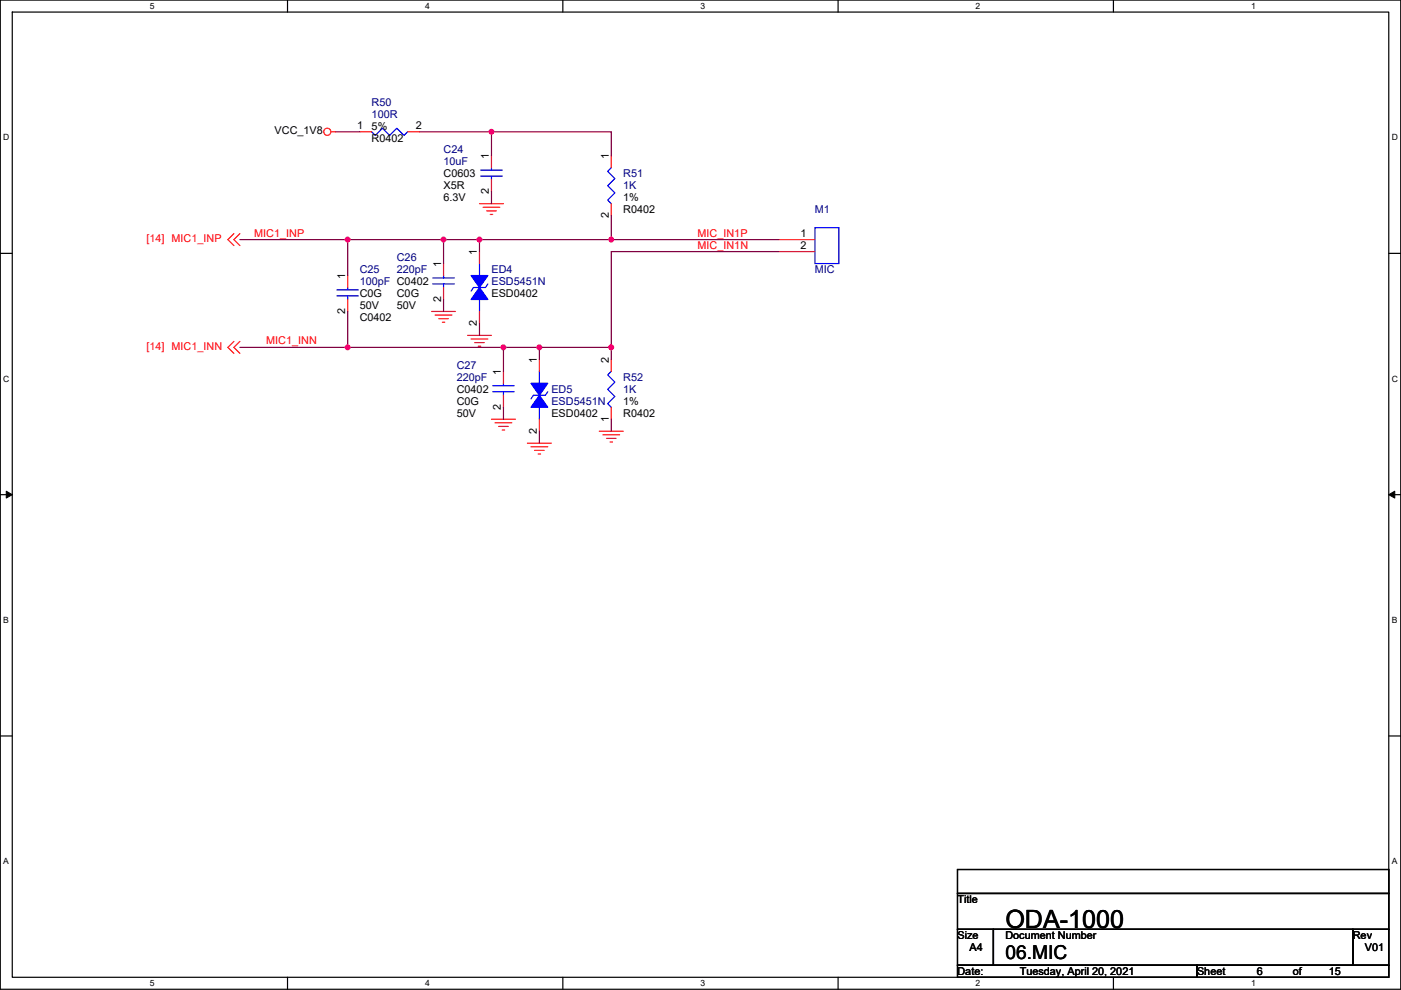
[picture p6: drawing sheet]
<svg xmlns="http://www.w3.org/2000/svg" width="297mm" height="210mm" viewBox="0 0 297 210" stroke-linecap="round" stroke-linejoin="round" font-family="sans-serif">
<path d="M.1 0h296.9v209.8h-296.9zM2.6 2.6h291.8v204.7h-291.8z" fill="none" stroke="#000" stroke-width=".25"/>
<g fill="#fff">
<path d="M31.8 .3h1v2h-1z"/>
<path d="M31.8 207.5h1v2.1h-1z"/>
</g>
<path d="M61 0v2.6M61 207.3v2.5" fill="none" stroke="#000" stroke-width=".25"/>
<g fill="#fff">
<path d="M90.1 .3h1v2h-1z"/>
<path d="M90.1 207.5h1v2.1h-1z"/>
</g>
<path d="M119.3 0v2.6M119.3 207.3v2.5" fill="none" stroke="#000" stroke-width=".25"/>
<g fill="#fff">
<path d="M148.5 .3h1v2h-1z"/>
<path d="M148.5 207.5h1v2.1h-1z"/>
</g>
<path d="M177.7 0v2.6M177.7 207.3v2.5" fill="none" stroke="#000" stroke-width=".25"/>
<g fill="#fff">
<path d="M206.9 .3h1v2h-1z"/>
<path d="M206.9 207.5h1v2.1h-1z"/>
</g>
<path d="M236.1 0v2.6M236.1 207.3v2.5" fill="none" stroke="#000" stroke-width=".25"/>
<g fill="#fff">
<path d="M265.2 .3h1v2h-1z"/>
<path d="M265.2 207.5h1v2.1h-1z"/>
<path d="M.7 28.2h1.3v2h-1.3z"/>
<path d="M295.1 28.2h1.3v2h-1.3z"/>
<path d="M.7 79.3h1.3v2.1h-1.3z"/>
<path d="M295.1 79.3h1.3v2.1h-1.3z"/>
</g>
<path d="M.1 53.7h2.5M294.4 53.7h2.6" fill="none" stroke="#000" stroke-width=".25"/>
<g fill="#fff">
<path d="M.7 130.5h1.2v2h-1.2z"/>
<path d="M295.1 130.5h1.2v2h-1.2z"/>
</g>
<path d="M.1 104.9h2.5M294.4 104.9h2.6" fill="none" stroke="#000" stroke-width=".25"/>
<path d="M1.3 104.2l1.3 .7-1.3 .7zM294.4 104.9l1.3-.7v1.4z" fill="#000" stroke="#000" stroke-width=".21"/>
<g fill="#fff">
<path d="M.7 181.7h1.2v2h-1.2z"/>
<path d="M295.1 181.7h1.2v2h-1.2z"/>
</g>
<path d="M.1 156.1h2.5M294.4 156.1h2.6M203 184.4h91.4v5.1h-91.4zM203 189.5h91.4v7.6h-91.4zM203 197.1h7.6v7.6h-7.6zM210.6 197.1h76.2v7.6h-76.2zM286.8 197.1h7.6v7.6h-7.6zM203 204.7h50.8v2.6h-50.8zM253.8 204.7h40.6v2.6h-40.6z" fill="none" stroke="#000" stroke-width=".25"/>
<g fill="none" stroke="#f00" stroke-width=".25">
<path d="M70.2 28h1M76.3 28h2.5M86.4 28h2.6M104.2 33v2.6M104.2 38.1v2.6M129.6 33v2.6M49.6 49.6l-1.3 1.2 1.3 1.3M50.9 49.6l-1.3 1.2 1.3 1.3M73.7 58.4v2.6M94 55.9v2.5M101.7 43.2h5M101.7 53.4v2.5"/>
<path d="M102.4 44h3.6M103.2 44.7h2M103.9 45.5h.6M129.6 43.2v2.5M165.2 50.8h7.6M165.2 53.4h7.6M49.6 72.4l-1.3 1.3 1.3 1.3M50.9 72.4l-1.3 1.3 1.3 1.3M73.7 63.5v2.6M91.5 66.1h5.1M92.3 66.8h3.5M93 67.6h2.1"/>
<path d="M93.8 68.3h.5M94 61v2.5M99.1 71.1h5.1M99.9 71.9h3.5M100.6 72.7h2.1M101.4 73.4h.5M101.7 66.1v2.5M106.7 78.8v2.5M114.4 76.2v2.6M129.6 76.2v2.6M104.2 88.9h5.1M105 89.7h3.5"/>
<path d="M105.7 90.4h2.1M106.5 91.2h.5M106.7 83.8v2.6M111.8 94h5.1M112.6 94.8h3.5M113.3 95.5h2.1M114.1 96.3h.5M114.4 88.9v2.6M127.1 91.5h5M127.8 92.2h3.6M128.6 93h2M129.3 93.7h.6"/>
<path d="M129.6 86.4v2.5"/>
<circle cx="69.4" cy="27.9" r=".76"/>
</g>
<g fill="none" stroke="#00f" stroke-width=".25">
<path d="M78.8 28l.8 .7 1.5-1.5 1.5 1.5 1.5-1.5 1.6 1.5 .7-.7M101.9 37.4h4.6M101.9 36.1h4.6M104.2 35.6v.5M104.2 37.4v.7M129.6 35.6l-.8 .7 1.6 1.6-1.6 1.5 1.6 1.5-1.6 1.5 .8 .8M91.8 58.9h4.5M94 58.4v.5M101.7 55.9v2.5M172.8 48.3h5.1v7.6h-5.1zM71.4 62.8h4.6M71.4 61.5h4.6"/>
<path d="M73.7 61v.5M73.7 62.8v.7M91.8 60.2h4.5M94 60.2v.8M101.7 63.5v2.6M103.4 60.2l-.5 .8h-2.5l-.5 .7M114.4 78.8v2.5M129.6 78.8l-.8 .7 1.6 1.5-1.6 1.6 1.6 1.5-1.6 1.5 .8 .8M104.5 83.1h4.5M104.5 81.8h4.5M106.7 81.3v.5M106.7 83.1v.7"/>
<path d="M114.4 86.4v2.5M116.1 83.1l-.5 .7h-2.5l-.5 .8"/>
</g>
<g fill="#00f" stroke="#00f" stroke-width=".25">
<path d="M99.9 58.4h3.5l-1.7 2.6z" fill-rule="evenodd"/>
<path d="M101.7 61l1.7 2.5h-3.5z" fill-rule="evenodd"/>
<path d="M112.6 81.3h3.5l-1.7 2.5z" fill-rule="evenodd"/>
<path d="M114.4 83.8l1.7 2.6h-3.5z" fill-rule="evenodd"/>
</g>
<g fill="none" stroke="#800040" stroke-width=".25">
<path d="M71.2 28h5.1M89 28h15.2M104.2 28h25.4v5M104.2 28v5M50.9 50.8h22.8M73.7 50.8v7.6M73.7 50.8h20.3M94 50.8v5.1M94 50.8h7.7M101.7 50.8h27.9M101.7 50.8v2.6M104.2 40.7v2.5"/>
<path d="M129.6 50.8h35.6M129.6 45.7v5.1M165.2 53.4h-35.6v20.3M50.9 73.7h22.8M73.7 66.1v7.6M73.7 73.7h33M94 63.5v2.6M101.7 68.6v2.5M106.7 73.7v5.1M106.7 73.7h7.7M114.4 73.7v2.5M114.4 73.7h15.2"/>
<path d="M129.6 73.7v2.5M106.7 86.4v2.5M114.4 91.5v2.5M129.6 88.9v2.6"/>
</g>
<g fill="#f0f" stroke="#f0f" stroke-width=".25">
<circle cx="104.2" cy="27.9" r=".5"/>
<circle cx="73.7" cy="50.8" r=".5"/>
<circle cx="94" cy="50.8" r=".5"/>
<circle cx="101.6" cy="50.8" r=".5"/>
<circle cx="129.6" cy="50.8" r=".5"/>
<circle cx="129.6" cy="73.7" r=".5"/>
<circle cx="106.7" cy="73.7" r=".5"/>
<circle cx="73.7" cy="73.7" r=".5"/>
<circle cx="114.3" cy="73.7" r=".5"/>
</g>
<text font-size="5.3" x="213.2" y="196.8">ODA-1000</text>
<text font-size="4.1" x="213.2" y="203.3">06.MIC</text>
<g font-size="2.3" fill="#000080">
<text x="78.8" y="22.4">R50</text>
<text x="78.8" y="24.9">100R</text>
<text x="94" y="32.6">C24</text>
<text x="94" y="35.1">10uF</text>
<text x="132.1" y="37.6">R51</text>
<text x="132.1" y="40.2">1K</text>
<text x="172.8" y="45.3">M1</text>
<text x="76.3" y="58">C25</text>
<text x="84.1" y="55.4">C26</text>
<text x="84.1" y="58">220pF</text>
<text x="104.2" y="58">ED4</text>
<text x="172.8" y="58">MIC</text>
<text x="76.3" y="60.5">100pF C0402</text>
<text x="104.2" y="60.5">ESD5451N</text>
<text x="96.8" y="78.3">C27</text>
<text x="96.8" y="80.8">220pF</text>
<text x="116.9" y="83.4">ED5</text>
<text x="132.1" y="80.8">R52</text>
<text x="132.1" y="83.4">1K</text>
<text x="116.9" y="85.9">ESD5451N</text>
</g>
<g font-size="2.3">
<text x="58.2" y="28.5">VCC_1V8</text>
<text x="75.8" y="27.4">1</text>
<text x="78.8" y="27.5">5%</text>
<text x="88.2" y="27.4">2</text>
<text x="78.8" y="30">R0402</text>
<text x="103.7" y="33.8" transform="rotate(-90 103.7 33.8)">1</text>
<text x="129.1" y="33.8" transform="rotate(-90 129.1 33.8)">1</text>
<text x="94" y="37.6">C0603</text>
<text x="94" y="40.2">X5R</text>
<text x="103.7" y="41.2" transform="rotate(-90 103.7 41.2)">2</text>
<text x="94" y="42.7">6.3V</text>
<text x="129.1" y="46.3" transform="rotate(-90 129.1 46.3)">2</text>
<text x="132.1" y="45.3">R0402</text>
<text x="132.1" y="42.7">1%</text>
<text x="169.7" y="50.3">1</text>
<text x="169.7" y="52.8">2</text>
<text x="73.2" y="59.2" transform="rotate(-90 73.2 59.2)">1</text>
<text x="93.5" y="56.7" transform="rotate(-90 93.5 56.7)">1</text>
<text x="101.1" y="54.1" transform="rotate(-90 101.1 54.1)">1</text>
<text x="76.3" y="63">C0G</text>
<text x="76.3" y="65.6">50V</text>
<text x="84.1" y="63">C0G</text>
<text x="84.1" y="65.6">50V</text>
<text x="93.5" y="64.1" transform="rotate(-90 93.5 64.1)">2</text>
<text x="104.2" y="63">ESD0402</text>
<text x="73.2" y="66.6" transform="rotate(-90 73.2 66.6)">2</text>
<text x="76.3" y="68.1">C0402</text>
<text x="101.1" y="69.1" transform="rotate(-90 101.1 69.1)">2</text>
<text x="113.8" y="77" transform="rotate(-90 113.8 77)">1</text>
<text x="129.1" y="77" transform="rotate(-90 129.1 77)">2</text>
<text x="96.8" y="83.4">C0402</text>
<text x="106.2" y="79.5" transform="rotate(-90 106.2 79.5)">1</text>
<text x="96.8" y="85.9">C0G</text>
<text x="96.8" y="88.4">50V</text>
<text x="106.2" y="86.9" transform="rotate(-90 106.2 86.9)">2</text>
<text x="116.9" y="88.4">ESD0402</text>
<text x="129.1" y="89.5" transform="rotate(-90 129.1 89.5)">1</text>
<text x="132.1" y="88.4">R0402</text>
<text x="132.1" y="85.9">1%</text>
<text x="113.8" y="92" transform="rotate(-90 113.8 92)">2</text>
<text x="203" y="191.6">Title</text>
<text x="203" y="199.2">Size</text>
<text x="205.5" y="201.7">A4</text>
<text x="213.2" y="199.2">Document Number</text>
<text x="286.8" y="199.2">Rev</text>
<text x="289.4" y="201.7">V01</text>
<text x="203" y="206.8">Date:</text>
<text x="216.2" y="206.8">Tuesday, April 20, 2021</text>
<text x="253.8" y="206.8">Sheet</text>
<text x="266.5" y="206.8">6</text>
<text x="274.1" y="206.8">of</text>
<text x="281.7" y="206.8">15</text>
</g>
<g font-size="2.3" fill="#f00">
<text x="31" y="51.4">[14] MIC1_INP</text>
<text x="53.9" y="50.2">MIC1_INP</text>
<text x="147.9" y="50.2">MIC_IN1P</text>
<text x="147.9" y="52.7">MIC_IN1N</text>
<text x="31" y="74.2">[14] MIC1_INN</text>
<text x="56.4" y="73.1">MIC1_INN</text>
</g>
<g font-size="1.8">
<text x="31.8" y="1.9">5</text>
<text x="90.1" y="1.9">4</text>
<text x="148.5" y="1.9">3</text>
<text x="206.9" y="1.9">2</text>
<text x="265.2" y="1.9">1</text>
<text x=".7" y="29.8">D</text>
<text x="295.1" y="29.8">D</text>
<text x=".7" y="81">C</text>
<text x="295.1" y="81">C</text>
<text x=".7" y="132.1">B</text>
<text x="295.1" y="132.1">B</text>
<text x=".7" y="183.3">A</text>
<text x="295.1" y="183.3">A</text>
<text x="31.8" y="209.2">5</text>
<text x="90.1" y="209.2">4</text>
<text x="148.5" y="209.2">3</text>
<text x="206.9" y="209.2">2</text>
<text x="265.2" y="209.2">1</text>
</g>
</svg>
